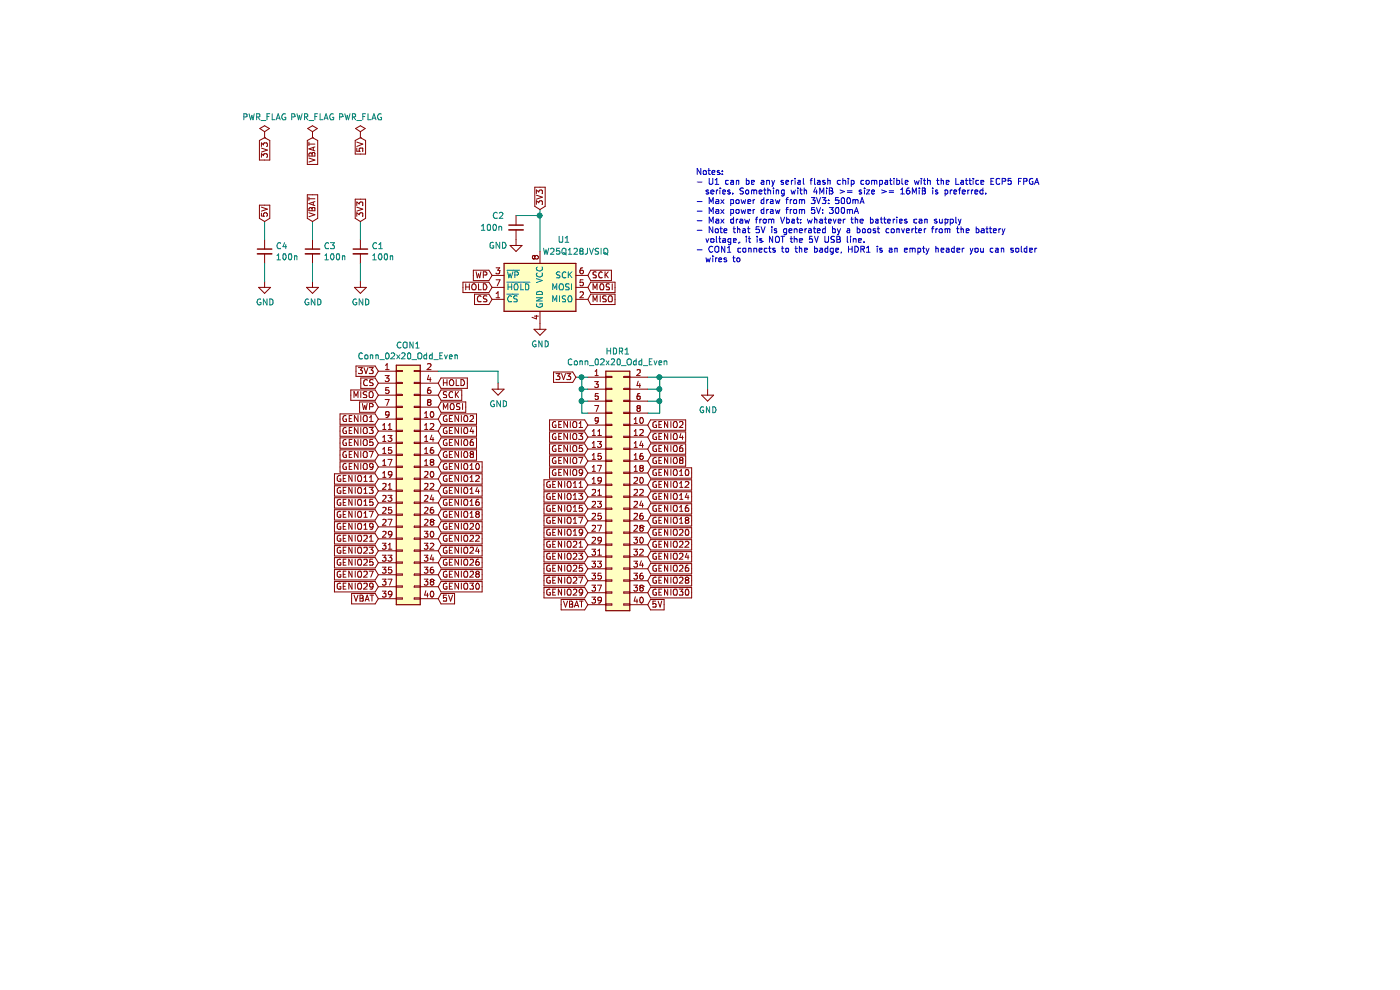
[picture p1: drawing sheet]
EESchema Schematic File Version 4
LIBS:cartprotoboard-cache
EELAYER 30 0
EELAYER END
$Descr A4 11693 8268
encoding utf-8
Sheet 1 1
Title ""
Date ""
Rev ""
Comp ""
Comment1 ""
Comment2 ""
Comment3 ""
Comment4 ""
$EndDescr
$Comp
L Memory_EEPROM:25LCxxx U1
U 1 1
P 4200 2400
F 0 "U1" H 4400 2800 50  0000 C CNN
F 1 "W25Q128JVSIQ" H 4500 2700 50  0000 C CNN
F 2 "Package_SO:SSOP-8_5.25x5.24mm_P1.27mm" H 4200 2400 50  0001 C CNN
F 3 "" H 4200 2400 50  0001 C CNN
	1    4200 2400
	1    0    0    -1  
$EndComp
$Comp
L Device:C_Small C2
U 1 1
P 4000 1900
F 0 "C2" H 3800 2000 50  0000 L CNN
F 1 "100n" H 3700 1900 50  0000 L CNN
F 2 "Capacitor_SMD:C_0603_1608Metric" H 4000 1900 50  0001 C CNN
F 3 "~" H 4000 1900 50  0001 C CNN
	1    4000 1900
	1    0    0    -1  
$EndComp
$Comp
L power:GND #PWR0101
U 1 1
P 3850 3200
F 0 "#PWR0101" H 3850 2950 50  0001 C CNN
F 1 "GND" H 3855 3027 50  0000 C CNN
F 2 "" H 3850 3200 50  0001 C CNN
F 3 "" H 3850 3200 50  0001 C CNN
	1    3850 3200
	1    0    0    -1  
$EndComp
Wire Wire Line
	3350 3100 3850 3100
Wire Wire Line
	3850 3100 3850 3200
Text GLabel 2850 3100 0    50   Input ~ 0
3V3
Text GLabel 2850 3200 0    50   Input ~ 0
CS
Text GLabel 2850 3300 0    50   Input ~ 0
MISO
Text GLabel 2850 3400 0    50   Input ~ 0
WP
Text GLabel 3350 3200 2    50   Input ~ 0
HOLD
Text GLabel 3350 3300 2    50   Input ~ 0
SCK
Text GLabel 3350 3400 2    50   Input ~ 0
MOSI
Text GLabel 3800 2500 0    50   Input ~ 0
CS
Text GLabel 4600 2500 2    50   Input ~ 0
MISO
Text GLabel 3800 2300 0    50   Input ~ 0
WP
Text GLabel 3800 2400 0    50   Input ~ 0
HOLD
Text GLabel 4600 2300 2    50   Input ~ 0
SCK
Text GLabel 4600 2400 2    50   Input ~ 0
MOSI
$Comp
L power:GND #PWR0102
U 1 1
P 4200 2700
F 0 "#PWR0102" H 4200 2450 50  0001 C CNN
F 1 "GND" H 4205 2527 50  0000 C CNN
F 2 "" H 4200 2700 50  0001 C CNN
F 3 "" H 4200 2700 50  0001 C CNN
	1    4200 2700
	1    0    0    -1  
$EndComp
Text GLabel 4200 1750 1    50   Input ~ 0
3V3
$Comp
L power:GND #PWR0103
U 1 1
P 4000 2000
F 0 "#PWR0103" H 4000 1750 50  0001 C CNN
F 1 "GND" H 3850 1950 50  0000 C CNN
F 2 "" H 4000 2000 50  0001 C CNN
F 3 "" H 4000 2000 50  0001 C CNN
	1    4000 2000
	1    0    0    -1  
$EndComp
Wire Wire Line
	4000 1800 4200 1800
Wire Wire Line
	4200 1800 4200 2100
Wire Wire Line
	4200 1750 4200 1800
Connection ~ 4200 1800
Text GLabel 2850 5000 0    50   Input ~ 0
VBAT
Text GLabel 3350 5000 2    50   Input ~ 0
5V
Text GLabel 1900 1850 1    50   Input ~ 0
5V
Text GLabel 2300 1850 1    50   Input ~ 0
VBAT
Text GLabel 2700 1850 1    50   Input ~ 0
3V3
$Comp
L Device:C_Small C4
U 1 1
P 1900 2100
F 0 "C4" H 1992 2146 50  0000 L CNN
F 1 "100n" H 1992 2055 50  0000 L CNN
F 2 "Capacitor_SMD:C_0603_1608Metric" H 1900 2100 50  0001 C CNN
F 3 "~" H 1900 2100 50  0001 C CNN
	1    1900 2100
	1    0    0    -1  
$EndComp
$Comp
L Device:C_Small C3
U 1 1
P 2300 2100
F 0 "C3" H 2392 2146 50  0000 L CNN
F 1 "100n" H 2392 2055 50  0000 L CNN
F 2 "Capacitor_SMD:C_0603_1608Metric" H 2300 2100 50  0001 C CNN
F 3 "~" H 2300 2100 50  0001 C CNN
	1    2300 2100
	1    0    0    -1  
$EndComp
$Comp
L Device:C_Small C1
U 1 1
P 2700 2100
F 0 "C1" H 2792 2146 50  0000 L CNN
F 1 "100n" H 2792 2055 50  0000 L CNN
F 2 "Capacitor_SMD:C_0603_1608Metric" H 2700 2100 50  0001 C CNN
F 3 "~" H 2700 2100 50  0001 C CNN
	1    2700 2100
	1    0    0    -1  
$EndComp
$Comp
L power:GND #PWR0104
U 1 1
P 1900 2350
F 0 "#PWR0104" H 1900 2100 50  0001 C CNN
F 1 "GND" H 1905 2177 50  0000 C CNN
F 2 "" H 1900 2350 50  0001 C CNN
F 3 "" H 1900 2350 50  0001 C CNN
	1    1900 2350
	1    0    0    -1  
$EndComp
$Comp
L power:GND #PWR0105
U 1 1
P 2300 2350
F 0 "#PWR0105" H 2300 2100 50  0001 C CNN
F 1 "GND" H 2305 2177 50  0000 C CNN
F 2 "" H 2300 2350 50  0001 C CNN
F 3 "" H 2300 2350 50  0001 C CNN
	1    2300 2350
	1    0    0    -1  
$EndComp
$Comp
L power:GND #PWR0106
U 1 1
P 2700 2350
F 0 "#PWR0106" H 2700 2100 50  0001 C CNN
F 1 "GND" H 2705 2177 50  0000 C CNN
F 2 "" H 2700 2350 50  0001 C CNN
F 3 "" H 2700 2350 50  0001 C CNN
	1    2700 2350
	1    0    0    -1  
$EndComp
Wire Wire Line
	1900 1850 1900 2000
Wire Wire Line
	1900 2200 1900 2350
Wire Wire Line
	2300 1850 2300 2000
Wire Wire Line
	2300 2200 2300 2350
Wire Wire Line
	2700 2350 2700 2200
Wire Wire Line
	2700 2000 2700 1850
Text GLabel 2700 1150 3    50   Input ~ 0
5V
Text GLabel 2300 1150 3    50   Input ~ 0
VBAT
Text GLabel 1900 1150 3    50   Input ~ 0
3V3
$Comp
L power:PWR_FLAG #FLG0101
U 1 1
P 1900 1150
F 0 "#FLG0101" H 1900 1225 50  0001 C CNN
F 1 "PWR_FLAG" H 1900 1323 50  0000 C CNN
F 2 "" H 1900 1150 50  0001 C CNN
F 3 "~" H 1900 1150 50  0001 C CNN
	1    1900 1150
	1    0    0    -1  
$EndComp
$Comp
L power:PWR_FLAG #FLG0102
U 1 1
P 2300 1150
F 0 "#FLG0102" H 2300 1225 50  0001 C CNN
F 1 "PWR_FLAG" H 2300 1323 50  0000 C CNN
F 2 "" H 2300 1150 50  0001 C CNN
F 3 "~" H 2300 1150 50  0001 C CNN
	1    2300 1150
	1    0    0    -1  
$EndComp
$Comp
L power:PWR_FLAG #FLG0103
U 1 1
P 2700 1150
F 0 "#FLG0103" H 2700 1225 50  0001 C CNN
F 1 "PWR_FLAG" H 2700 1323 50  0000 C CNN
F 2 "" H 2700 1150 50  0001 C CNN
F 3 "~" H 2700 1150 50  0001 C CNN
	1    2700 1150
	1    0    0    -1  
$EndComp
$Comp
L Connector_Generic:Conn_02x20_Odd_Even CON1
U 1 1
P 3050 4000
F 0 "CON1" H 3100 5117 50  0000 C CNN
F 1 "Conn_02x20_Odd_Even" H 3100 5026 50  0000 C CNN
F 2 "inv_hdr:PinHeader_2x20_P2.54mm_Horizontal_Mirrored" H 3050 4000 50  0001 C CNN
F 3 "similar to https://lcsc.com/product-detail/Pin-Header-Female-Header_Shenzhen-Cankemeng-Headers-Pins-2-20P-2-54mm-Curved-needle_C124369.html" H 3050 4000 50  0001 C CNN
	1    3050 4000
	1    0    0    -1  
$EndComp
Text GLabel 2850 3500 0    50   Input ~ 0
GENIO1
Text GLabel 2850 3600 0    50   Input ~ 0
GENIO3
Text GLabel 2850 3700 0    50   Input ~ 0
GENIO5
Text GLabel 2850 3800 0    50   Input ~ 0
GENIO7
Text GLabel 2850 3900 0    50   Input ~ 0
GENIO9
Text GLabel 2850 4000 0    50   Input ~ 0
GENIO11
Text GLabel 2850 4100 0    50   Input ~ 0
GENIO13
Text GLabel 2850 4200 0    50   Input ~ 0
GENIO15
Text GLabel 2850 4300 0    50   Input ~ 0
GENIO17
Text GLabel 2850 4400 0    50   Input ~ 0
GENIO19
Text GLabel 2850 4500 0    50   Input ~ 0
GENIO21
Text GLabel 2850 4600 0    50   Input ~ 0
GENIO23
Text GLabel 2850 4700 0    50   Input ~ 0
GENIO25
Text GLabel 2850 4800 0    50   Input ~ 0
GENIO27
Text GLabel 2850 4900 0    50   Input ~ 0
GENIO29
Text GLabel 3350 3500 2    50   Input ~ 0
GENIO2
Text GLabel 3350 3600 2    50   Input ~ 0
GENIO4
Text GLabel 3350 3700 2    50   Input ~ 0
GENIO6
Text GLabel 3350 3800 2    50   Input ~ 0
GENIO8
Text GLabel 3350 3900 2    50   Input ~ 0
GENIO10
Text GLabel 3350 4000 2    50   Input ~ 0
GENIO12
Text GLabel 3350 4100 2    50   Input ~ 0
GENIO14
Text GLabel 3350 4200 2    50   Input ~ 0
GENIO16
Text GLabel 3350 4300 2    50   Input ~ 0
GENIO18
Text GLabel 3350 4400 2    50   Input ~ 0
GENIO20
Text GLabel 3350 4500 2    50   Input ~ 0
GENIO22
Text GLabel 3350 4600 2    50   Input ~ 0
GENIO24
Text GLabel 3350 4700 2    50   Input ~ 0
GENIO26
Text GLabel 3350 4800 2    50   Input ~ 0
GENIO28
Text GLabel 3350 4900 2    50   Input ~ 0
GENIO30
$Comp
L power:GND #PWR0107
U 1 1
P 5600 3250
F 0 "#PWR0107" H 5600 3000 50  0001 C CNN
F 1 "GND" H 5605 3077 50  0000 C CNN
F 2 "" H 5600 3250 50  0001 C CNN
F 3 "" H 5600 3250 50  0001 C CNN
	1    5600 3250
	1    0    0    -1  
$EndComp
Wire Wire Line
	5100 3150 5200 3150
Wire Wire Line
	5600 3150 5600 3250
Text GLabel 5100 5050 2    50   Input ~ 0
5V
Text GLabel 5100 3550 2    50   Input ~ 0
GENIO2
Text GLabel 5100 3650 2    50   Input ~ 0
GENIO4
Text GLabel 5100 3750 2    50   Input ~ 0
GENIO6
Text GLabel 5100 3850 2    50   Input ~ 0
GENIO8
Text GLabel 5100 3950 2    50   Input ~ 0
GENIO10
Text GLabel 5100 4050 2    50   Input ~ 0
GENIO12
Text GLabel 5100 4150 2    50   Input ~ 0
GENIO14
Text GLabel 5100 4250 2    50   Input ~ 0
GENIO16
Text GLabel 5100 4350 2    50   Input ~ 0
GENIO18
Text GLabel 5100 4450 2    50   Input ~ 0
GENIO20
Text GLabel 5100 4550 2    50   Input ~ 0
GENIO22
Text GLabel 5100 4650 2    50   Input ~ 0
GENIO24
Text GLabel 5100 4750 2    50   Input ~ 0
GENIO26
Text GLabel 5100 4850 2    50   Input ~ 0
GENIO28
Text GLabel 5100 4950 2    50   Input ~ 0
GENIO30
Text GLabel 4500 3150 0    50   Input ~ 0
3V3
Text GLabel 4600 5050 0    50   Input ~ 0
VBAT
Text GLabel 4600 3550 0    50   Input ~ 0
GENIO1
Text GLabel 4600 3650 0    50   Input ~ 0
GENIO3
Text GLabel 4600 3750 0    50   Input ~ 0
GENIO5
Text GLabel 4600 3850 0    50   Input ~ 0
GENIO7
Text GLabel 4600 3950 0    50   Input ~ 0
GENIO9
Text GLabel 4600 4050 0    50   Input ~ 0
GENIO11
Text GLabel 4600 4150 0    50   Input ~ 0
GENIO13
Text GLabel 4600 4250 0    50   Input ~ 0
GENIO15
Text GLabel 4600 4350 0    50   Input ~ 0
GENIO17
Text GLabel 4600 4450 0    50   Input ~ 0
GENIO19
Text GLabel 4600 4550 0    50   Input ~ 0
GENIO21
Text GLabel 4600 4650 0    50   Input ~ 0
GENIO23
Text GLabel 4600 4750 0    50   Input ~ 0
GENIO25
Text GLabel 4600 4850 0    50   Input ~ 0
GENIO27
Text GLabel 4600 4950 0    50   Input ~ 0
GENIO29
$Comp
L Connector_Generic:Conn_02x20_Odd_Even HDR1
U 1 1
P 4800 4050
F 0 "HDR1" H 4850 5167 50  0000 C CNN
F 1 "Conn_02x20_Odd_Even" H 4850 5076 50  0000 C CNN
F 2 "empty_hdr:PinHeader_2x20_P2.54mm_Vertical_virt" H 4800 4050 50  0001 C CNN
F 3 "~" H 4800 4050 50  0001 C CNN
F 4 "NO STUFF" H 4800 4050 50  0001 C CNN "Notes"
	1    4800 4050
	1    0    0    -1  
$EndComp
Wire Wire Line
	4500 3150 4550 3150
Wire Wire Line
	4600 3450 4550 3450
Wire Wire Line
	4550 3450 4550 3350
Connection ~ 4550 3150
Wire Wire Line
	4550 3150 4600 3150
Wire Wire Line
	4550 3250 4600 3250
Connection ~ 4550 3250
Wire Wire Line
	4550 3250 4550 3150
Wire Wire Line
	4600 3350 4550 3350
Connection ~ 4550 3350
Wire Wire Line
	4550 3350 4550 3250
Wire Wire Line
	5100 3450 5200 3450
Wire Wire Line
	5200 3450 5200 3350
Connection ~ 5200 3150
Wire Wire Line
	5200 3150 5600 3150
Wire Wire Line
	5100 3250 5200 3250
Connection ~ 5200 3250
Wire Wire Line
	5200 3250 5200 3150
Wire Wire Line
	5100 3350 5200 3350
Connection ~ 5200 3350
Wire Wire Line
	5200 3350 5200 3250
Text Notes 5500 2200 0    50   ~ 0
Notes:\n- U1 can be any serial flash chip compatible with the Lattice ECP5 FPGA \n  series. Something with 4MiB >= size >= 16MiB is preferred.\n- Max power draw from 3V3: 500mA\n- Max power draw from 5V: 300mA\n- Max draw from Vbat: whatever the batteries can supply\n- Note that 5V is generated by a boost converter from the battery \n  voltage, it is NOT the 5V USB line.\n- CON1 connects to the badge, HDR1 is an empty header you can solder\n  wires to
$EndSCHEMATC
